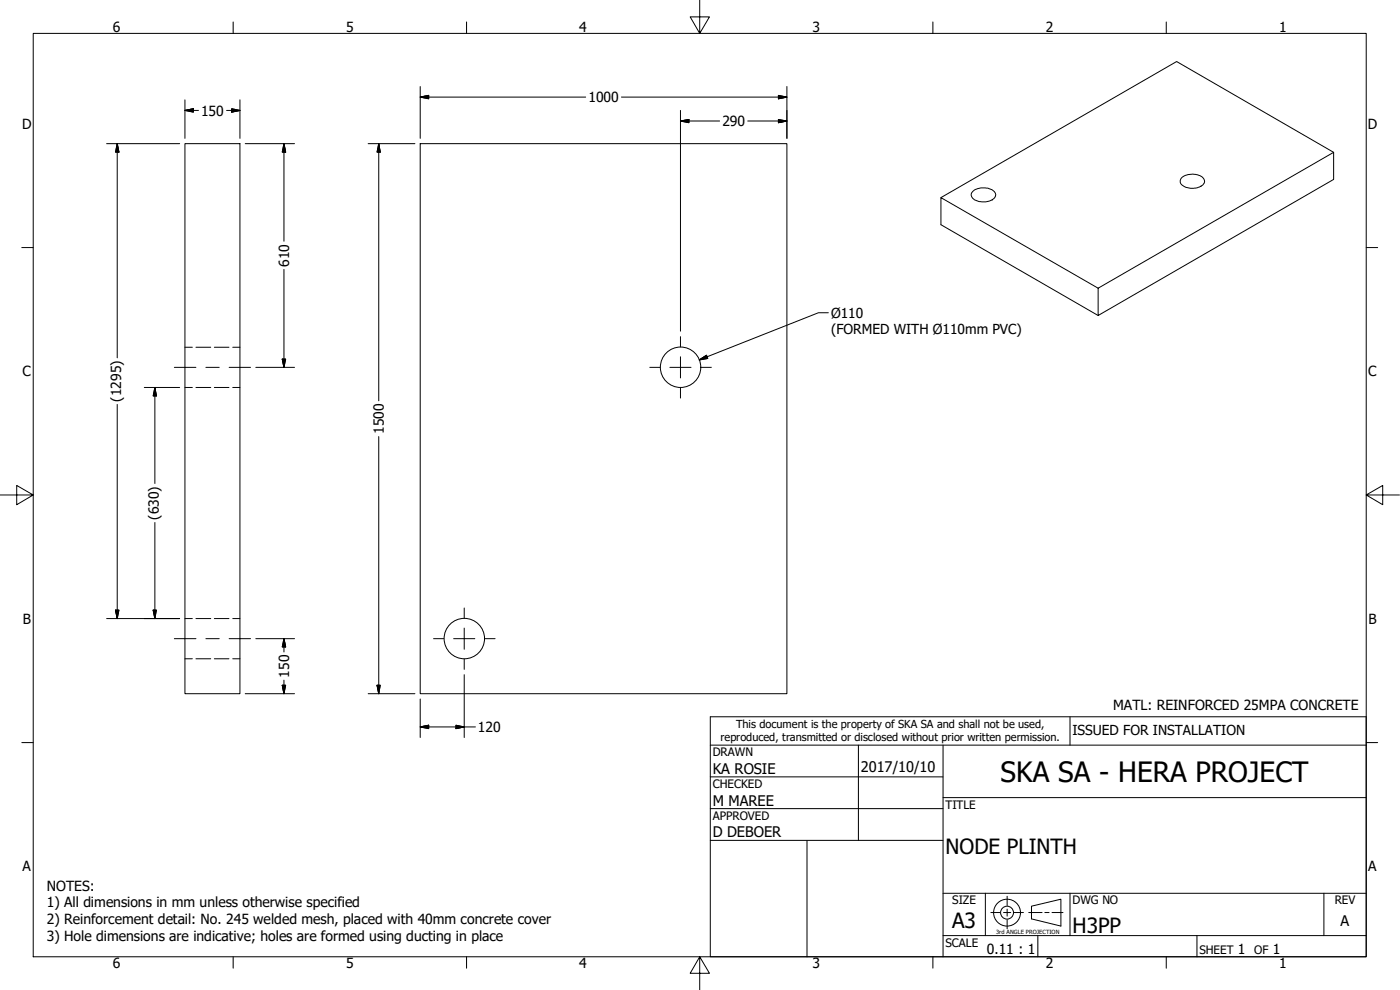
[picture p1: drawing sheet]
<svg xmlns="http://www.w3.org/2000/svg" width="420mm" height="297mm" viewBox="0 0 420 297" stroke-linecap="round" stroke-linejoin="round" font-family="sans-serif">
<!-- layer: Visible (ANSI) -->
<g fill="none" stroke="#000" stroke-width=".3">
<path d="M55.5 43.1h16.5v165h-16.5zM126.1 43.1h110.1v165h-110.1zM292 57.4a5.2 5.2 0 0 1 6.5 .2 1.82 1.82 0 0 1-1.5 2.7 4.6 4.6 0 0 1-5.4-1.3 1.24 1.24 0 0 1 .4-1.6zM354.6 53.3a5 5 0 0 1 6.7 .4 1.86 1.86 0 0 1-1.6 2.5 4.7 4.7 0 0 1-5.4-1.4l-.1-.6zM400.2 45.7l-47.1-27.2-70.7 40.8M329.6 86.5l70.6-40.8v8.1l-70.6 40.9zM329.6 86.5l-47.2-27.2v8.1l47.2 27.3"/>
<circle cx="204.2" cy="110.2" r="6.1"/>
<circle cx="139.4" cy="191.6" r="6.1"/>
</g>
<!-- layer: Hidden (ANSI) -->
<g fill="none" stroke="#000" stroke-width=".3">
<path d="M55.5 116.3h2.2M55.5 104.2h2.2M58.8 116.3h4.4M58.8 104.2h4.4M64.3 116.3h4.4M64.3 104.2h4.4M69.8 116.3h2.2M69.8 104.2h2.2M55.5 185.6h2.2M55.5 197.7h2.2M58.8 185.6h4.4M58.8 197.7h4.4"/>
<path d="M64.3 185.6h4.4M64.3 197.7h4.4M69.8 185.6h2.2M69.8 197.7h2.2"/>
</g>
<!-- layer: Border (ANSI) -->
<g fill="none" stroke="#000" stroke-width=".3">
<path d="M10 10h400v277.1h-400zM70 6.6v3.4M140 6.6v3.4M210 0v10l-2.9-4.9h5.8l-2.9 4.9M280 6.6v3.4M350 6.6v3.4M6.5 74.3h3.5M410 74.3h3.4M0 148.5h10l-5-2.8v5.7l5-2.9M410 148.5l5 2.9v-5.7l-5 2.8h10M6.5 222.8h3.5M410 222.8h3.4"/>
<path d="M70 287.1v3.4M140 287.1v3.4M210 287.1l2.9 4.9h-5.8l2.9-4.9v9.9M280 287.1v3.4M350 287.1v3.4"/>
</g>
<!-- layer: Title (ANSI) -->
<g fill="none" stroke="#000" stroke-width=".3">
<path d="M213.2 215.1h196.8v72h-196.8zM321.1 215.1v8.5M213.2 233.1h69.8M213.2 223.6h196.8M257.6 223.6v28.5M283 239.3h127M283 223.6v63.5M213.2 242.6h69.8M213.2 252.1h69.8M242.2 252.1v35M283 268h127M295.7 268v12.7"/>
<path d="M321.1 268v12.7M397.3 268v12.7M283 280.7h127M311.5 280.7v6.4M359.2 280.7v6.4"/>
</g>
<!-- layer: Center Mark (ANSI) -->
<path d="M195 110.2h3.1M201 110.2h6.4M204.2 101v3.1M204.2 107v6.4M204.2 116.4v3M210.4 110.2h3.1M130.1 191.6h3.1M136.1 191.6h6.4M139.3 182.4v3.1M139.3 188.5v6.3M139.3 197.8v3M145.5 191.6h3.1" fill="none" stroke="#000" stroke-width=".3"/>
<!-- layer: Centerline (ANSI) -->
<path d="M52.3 110.2h6.5M61.8 110.2h4M68.8 110.2h6.4M52.3 191.6h6.5M61.8 191.6h4M68.8 191.6h6.4" fill="none" stroke="#000" stroke-width=".3"/>
<!-- layer: Dimension (ANSI) -->
<g fill="none" stroke="#000" stroke-width=".3">
<path d="M55.5 33.1l2.5-.5v1zM55.5 33.1h4.1M55.5 30v11.5M68 33.1h4M69.5 32.6l2.5 .5-2.5 .5zM72 30v11.5M126.1 29.1l2.6-.5v1zM126.1 29.1h49.7M126.1 26v15.5M186.5 29.1h49.7M204.2 36.3l2.6-.4v.9zM204.2 36.3h11.8"/>
<path d="M204.2 33.1v66.3M224.4 36.3h11.8M233.6 28.6l2.6 .5-2.6 .5zM233.6 35.9l2.6 .4-2.6 .5zM236.2 26v15.5M32 43.1h21.9M35.2 43.1l.5 2.5h-1zM35.2 43.1v64.3M73.6 43.1h14.8M85.2 43.1l.5 2.5h-1zM85.2 43.1v29.3M110.5 43.1h14"/>
<path d="M113.7 43.1l.4 2.5h-.9zM113.7 43.1v77.2M85.2 80.8v29.4M248.6 93.8h-3l-35.7 14.2M43.3 116.3h10.6M46.5 116.3l.4 2.5h-.9zM46.5 116.3v28.8M76.8 110.2h11.6M84.7 107.7h1l-.5 2.5zM209.9 108l2.1-1.4 .4 1zM35.2 121.3v64.3M113.7 131v77.1"/>
<path d="M46.5 156.8v28.8M32 185.6h21.9M34.7 183.1h1l-.5 2.5zM46 183.1h.9l-.4 2.5zM76.8 191.6h11.6M85.2 191.6l.5 2.5h-1zM85.2 191.6v4M73.6 208.1h14.8M84.7 205.6h1l-.5 2.5zM85.2 204.1v4M110.5 208.1h14M113.2 205.6h.9l-.4 2.5z"/>
<path d="M126.1 218.1l2.6-.5v1zM126.1 209.7v11.6M126.1 218.1h16.6M136.8 217.6l2.5 .5-2.5 .5zM139.3 202.4v18.9"/>
</g>
<g fill="#000" stroke="#000" stroke-width=".3">
<path d="M55.5 33.1l2.5-.5zM55.5 33.1l2.5-.5v1zM69.5 33.6l2.5-.5zM69.5 32.6l2.5 .5-2.5 .5zM126.1 29.1l2.6-.5zM126.1 29.1l2.6-.5v1zM204.2 36.3l2.6-.4zM204.2 36.3l2.6-.4v.9zM233.6 29.6l2.6-.5zM233.6 28.6l2.6 .5-2.6 .5zM233.6 36.8l2.6-.5zM233.6 35.9l2.6 .4-2.6 .5z"/>
<path d="M35.2 43.1l.5 2.5zM35.2 43.1l.5 2.5h-1zM85.2 43.1l.5 2.5zM85.2 43.1l.5 2.5h-1zM113.7 43.1l.4 2.5zM113.7 43.1l.4 2.5h-.9zM46.5 116.3l.4 2.5zM46.5 116.3l.4 2.5h-.9zM84.7 107.7l.5 2.5zM84.7 107.7h1l-.5 2.5zM209.9 108l2.1-1.4zM209.9 108l2.1-1.4 .4 1z"/>
<path d="M34.7 183.1l.5 2.5zM34.7 183.1h1l-.5 2.5zM46 183.1l.5 2.5zM46 183.1h.9l-.4 2.5zM85.2 191.6l.5 2.5zM85.2 191.6l.5 2.5h-1zM84.7 205.6l.5 2.5zM84.7 205.6h1l-.5 2.5zM113.2 205.6l.5 2.5zM113.2 205.6h.9l-.4 2.5zM126.1 218.1l2.6-.5zM126.1 218.1l2.6-.5v1z"/>
<path d="M136.8 218.6l2.5-.5zM136.8 217.6l2.5 .5-2.5 .5z"/>
</g>
<!-- layer: Sketch Geometry (ANSI) -->
<g fill="none" stroke="#000" stroke-width=".3">
<path d="M297.4 273.8h2.7M301.2 273.8h2.1M302.3 268.9v2.8M302.3 272.8v2.1M302.3 276v2.7M304.4 273.8h2.7M308.7 273.8h4M309.6 271.9l8.8-2.1v8.1l-8.8-2.2zM313.6 273.8h1.2M315.7 273.8h3.3"/>
<circle cx="302.2" cy="273.8" r="4"/>
<circle cx="302.2" cy="273.8" r="1.94"/>
</g>
<text font-size="8.4" x="300.3" y="234.5">SKA SA - HERA PROJECT</text>
<g font-size="6.3">
<text x="283.8" y="256.1">NODE PLINTH</text>
<text x="285.8" y="278.6">A3</text>
<text x="321.9" y="279.8">H3PP</text>
</g>
<g font-size="4.4">
<text x="213.9" y="232.2">KA ROSIE</text>
<text x="258.4" y="231.6">2017/10/10</text>
<text x="213.9" y="241.9">M MAREE</text>
<text x="213.9" y="251.3">D DEBOER</text>
<text x="402.3" y="277.9">A</text>
</g>
<g font-size="4.2">
<text x="33.8" y="9.6">6</text>
<text x="103.9" y="9.6">5</text>
<text x="173.9" y="9.6">4</text>
<text x="243.8" y="9.6">3</text>
<text x="313.9" y="9.6">2</text>
<text x="383.9" y="9.6">1</text>
<text x="60.3" y="34.7">150</text>
<text x="176.6" y="30.7">1000</text>
<text x="6.7" y="38.7">D</text>
<text x="216.8" y="37.8">290</text>
<text x="410.5" y="38.7">D</text>
<text x="86.7" y="80.1" transform="rotate(-90 86.7 80.1)">610</text>
<text x="6.8" y="113">C</text>
<text x="410.7" y="113">C</text>
<text x="36.3" y="120.5" transform="rotate(-90 36.3 120.5)">(1295)</text>
<text x="115.2" y="130.2" transform="rotate(-90 115.2 130.2)">1500</text>
<text x="47.6" y="155.9" transform="rotate(-90 47.6 155.9)">(630)</text>
<text x="6.9" y="187.2">B</text>
<text x="410.7" y="187.2">B</text>
<text x="86.7" y="203.3" transform="rotate(-90 86.7 203.3)">150</text>
<text x="334.1" y="213">MATL: REINFORCED 25MPA CONCRETE</text>
<text x="143.4" y="219.6">120</text>
<text x="6.8" y="261.4">A</text>
<text x="410.7" y="261.4">A</text>
<text x="14" y="267.3">NOTES:</text>
<text x="14" y="272.3">1) All dimensions in mm unless otherwise specified</text>
<text x="14" y="277.3">2) Reinforcement detail: No. 245 welded mesh, placed with 40mm concrete cover</text>
<text x="14" y="282.3">3) Hole dimensions are indicative; holes are formed using ducting in place</text>
<text x="296.2" y="286.2">0.11 : 1</text>
<text x="371.5" y="286.2">1</text>
<text x="382" y="286.2">1</text>
<text x="33.8" y="290.5">6</text>
<text x="103.9" y="290.5">5</text>
<text x="173.9" y="290.5">4</text>
<text x="243.8" y="290.5">3</text>
<text x="313.9" y="290.5">2</text>
<text x="383.9" y="290.5">1</text>
</g>
<g font-size="4.1">
<text x="249.4" y="95.4">Ø110</text>
<text x="249.4" y="100.3">(FORMED WITH Ø110mm PVC)</text>
<text x="321.9" y="220.5">ISSUED FOR INSTALLATION</text>
</g>
<g font-size="3.5">
<text x="213.9" y="226.9">DRAWN</text>
<text x="213.9" y="236.4">CHECKED</text>
<text x="213.9" y="245.9">APPROVED</text>
<text x="283.8" y="242.6">TITLE</text>
<text x="285.8" y="271.3">SIZE</text>
<text x="321.9" y="271.3">DWG NO</text>
<text x="400.6" y="271.3">REV</text>
<text x="283.8" y="284">SCALE</text>
<text x="360" y="286.2">SHEET</text>
<text x="376.4" y="286.2">OF</text>
</g>
<g font-size="3.3">
<text x="220.9" y="218.4">This document is the property of SKA SA and shall not be used,</text>
<text x="216.3" y="222.4">reproduced, transmitted or disclosed without prior written permission.</text>
</g>
<text font-size="1.7" x="299" y="280.2">3rd ANGLE PROJECTION</text>
</svg>
